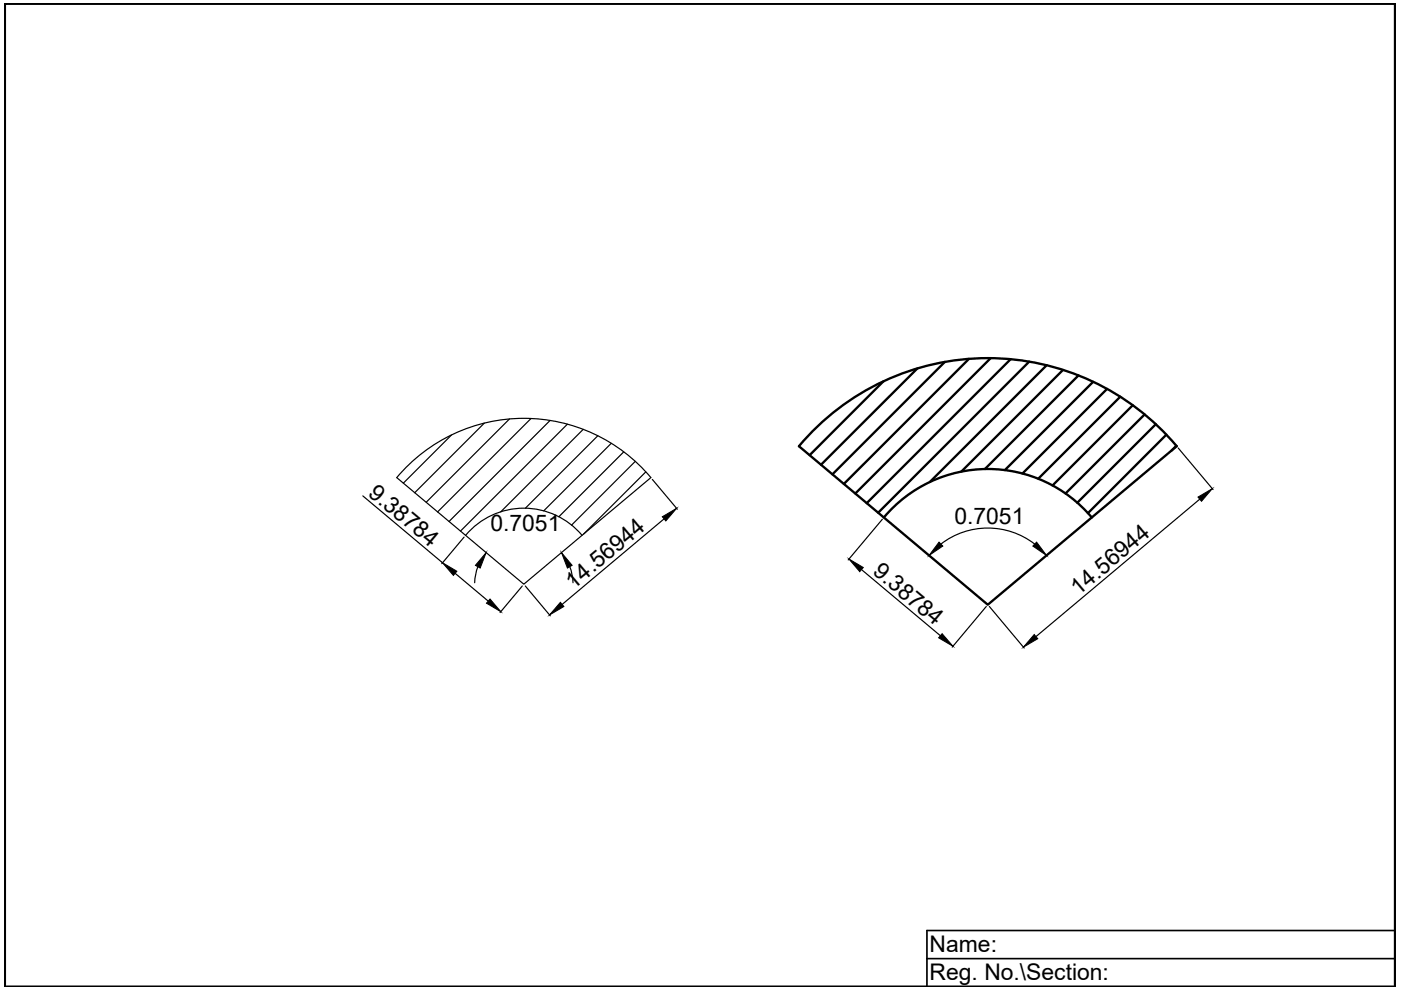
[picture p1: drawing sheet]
<svg xmlns="http://www.w3.org/2000/svg" width="297mm" height="210mm" viewBox="0 0 297 210" stroke-linecap="round" stroke-linejoin="round" font-family="sans-serif">
<!-- layer: FVnTV -->
<g fill="none" stroke="#000" stroke-width=".5">
<path d="M1 .8h294.8v208.4h-294.8zM194.5 78.1l-20.4 20.4M200.3 76.7l-23.8 23.9M205.4 76.1l-26.5 26.5M210 75.9l-28.7 28.7M214.3 76.2l-30.5 30.5M218.2 76.7l-32 32M221.9 77.4l-24.7 24.8M225.4 78.4l-21.6 21.6M228.7 79.6l-19.9 19.8M172.4 91.4a52.3 52.3 0 0 1 77.1 3.2l-40.1 33.6-40-33.6zM187.3 80.8l-15.6 15.7"/>
<path d="M231.8 80.9l-18.8 18.8M234.7 82.5l-17.9 17.9M237.5 84.1l-17.4 17.4M240.2 85.9l-17 17M242.7 87.9l-16.8 16.7M245.1 89.9l-16.7 16.7M247.3 92.2l-16.6 16.6M249.4 94.5l-1 1M187.4 109.7a28.8 28.8 0 0 1 44.1 0"/>
</g>
<!-- layer: TrueLengthLines -->
<path d="M295.8 197.3h-99.3v11.9M196.5 203.2h99.3" fill="none" stroke="#000" stroke-width=".35"/>
<!-- layer: 0 -->
<g fill="none" stroke="#000" stroke-width=".25">
<path d="M95.7 92.2l-10.2 10.2M102.7 89.7l-14.8 14.8M108 88.8l-17.6 17.7M112.6 88.7l-19.8 19.8M116.6 89.2l-21.4 21.4M120.3 89.9l-22.7 22.7M123.7 91l-17.5 17.5M126.7 92.4l-15.3 15.4M129.6 94l-14.3 14.3M132.2 95.8l-13.7 13.8M134.7 97.8l-13.5 13.5M249.8 95l7.4 8.8"/>
<path d="M76.9 105.1l16.9 14.2M84.1 101.3l27 22.6 26.9-22.6M84.1 101.3a35.2 35.2 0 0 1 53.9 0M98.4 113.9l-4.7 5.6M98.7 113.5a16.1 16.1 0 0 1 24.7 0M136.9 100.1l-13.1 13.1M138.3 101.6l5.3 6.4M140.8 110l-21.6 18.2M187.1 110.1l-7.3 8.6M199.5 115.4a16.3 16.3 0 0 1 19.9 0M254.4 105.8l-34.8 29.2M96.5 121.6l7 5.9"/>
<path d="M101.3 120.1l-.5 1.7-.2 1.8M110.7 124.2l-4.7 5.7M111.4 124.2l5.3 6.4M120.8 120.1l.5 1.7 .2 1.8M182.7 120.8l16.7 14M209.1 128.6l-7.2 8.6M209.8 128.6l7.3 8.8"/>
</g>
<path d="M103.1 117.2l-1.3 3.2-1-.5zM140.4 109.6l3.1-1.8-2.3 2.7zM199.1 114.9l.8 .9-2.9 2zM219.8 114.9l2.1 2.9-2.9-2zM254 105.4l3-1.8-2.3 2.7zM93.8 119.3l3.1 1.8-.8 .9zM103.9 127l2.3 2.7-3.1-1.8zM118.8 127.7l.8 .9-3.1 1.8zM119 117.2l2.3 2.7-1 .5zM180 118.5l3 1.8-.7 .9zM199.7 134.4l2.3 2.6-3-1.8zM219.3 134.5l.7 .9-3 1.8z" fill="#000" stroke="#000" stroke-width=".21"/>
<g font-size="4.9">
<text x="77.9" y="104.9" transform="rotate(40 77.9 104.9)">9.38784</text>
<text x="104" y="112.6">0.7051</text>
<text x="202.4" y="111.1">0.7051</text>
<text x="121.6" y="125.1" transform="rotate(-40 121.6 125.1)">14.56944</text>
<text x="184.8" y="121.5" transform="rotate(40 184.8 121.5)">9.38784</text>
<text x="228.6" y="126.4" transform="rotate(-40 228.6 126.4)">14.56944</text>
<text x="197.1" y="201.8">Name:</text>
<text x="197.1" y="207.8">Reg. No.\Section:</text>
</g>
</svg>
